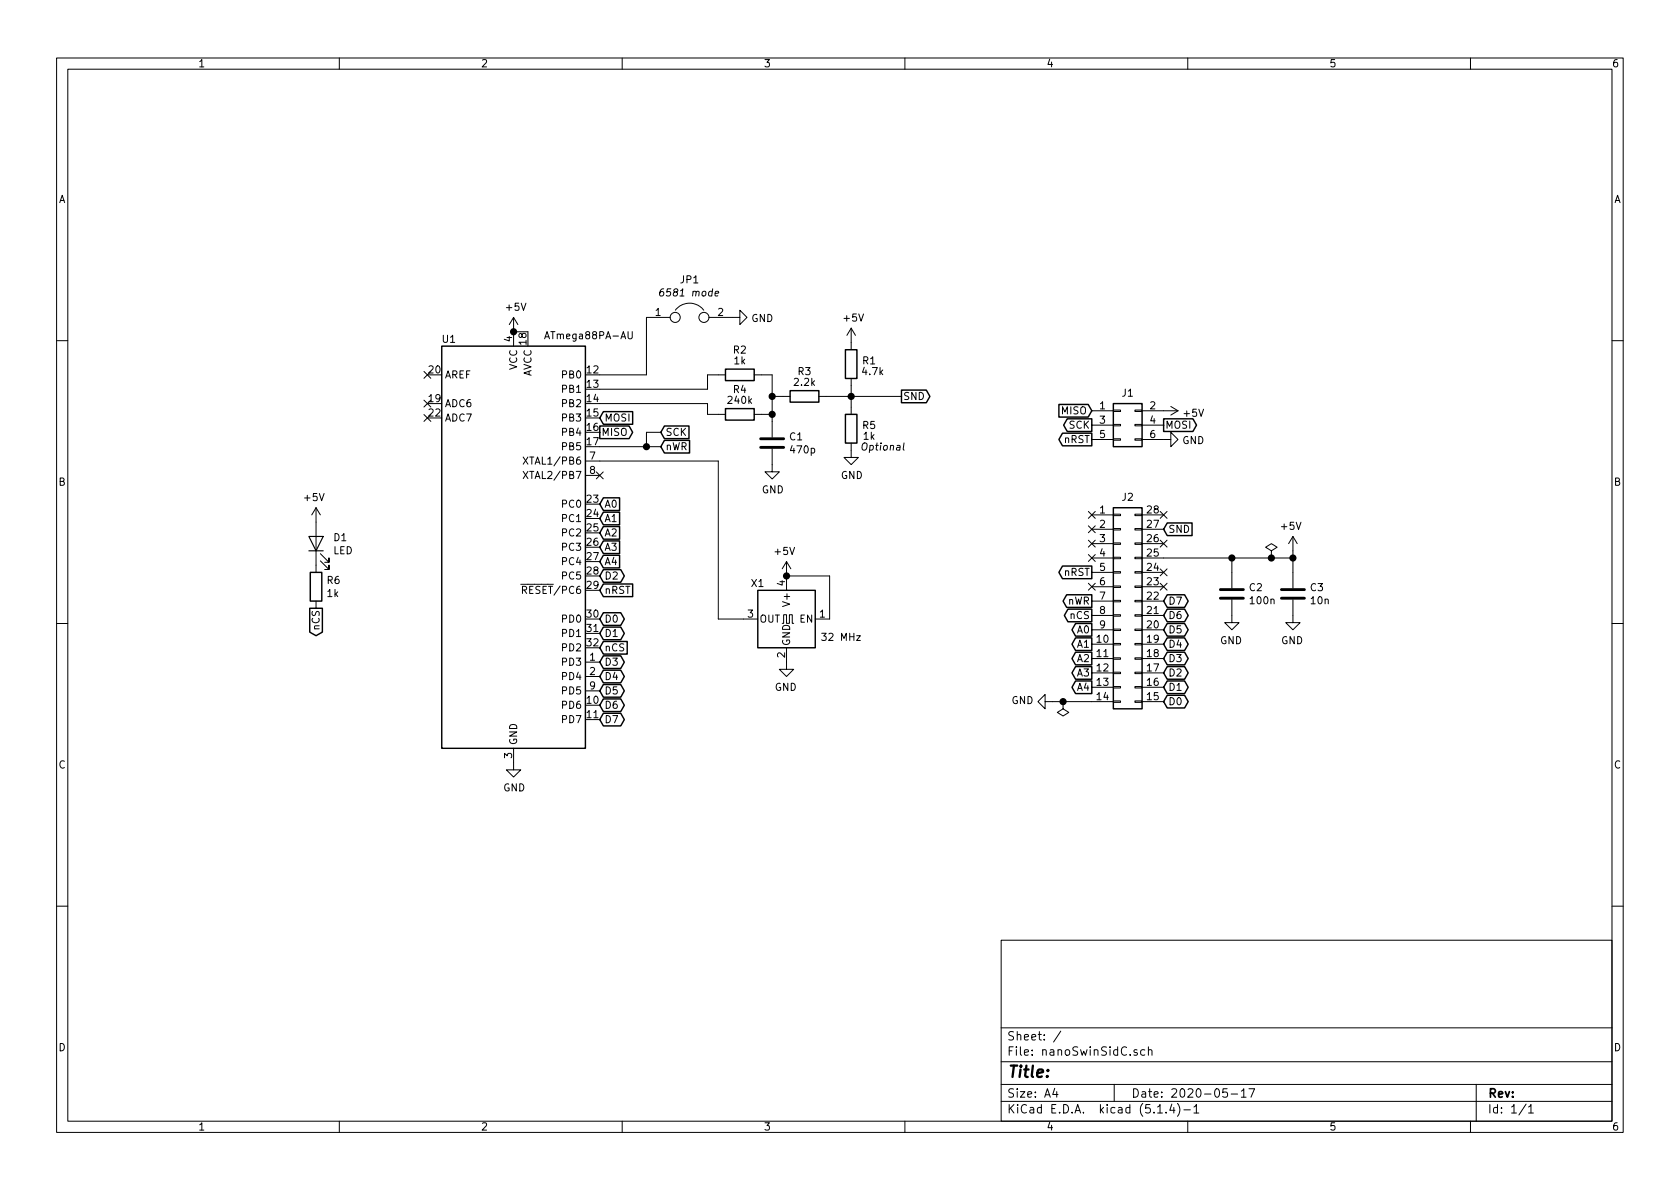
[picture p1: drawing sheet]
EESchema Schematic File Version 4
LIBS:nanoSwinSidC-cache
EELAYER 30 0
EELAYER END
$Descr A4 11693 8268
encoding utf-8
Sheet 1 1
Title ""
Date "2020-05-17"
Rev ""
Comp ""
Comment1 ""
Comment2 ""
Comment3 ""
Comment4 ""
$EndDescr
$Comp
L MCU_Microchip_ATmega:ATmega88PA-AU U1
U 1 1
P 3575 3800
F 0 "U1" H 3125 5250 50  0000 C CNN
F 1 "ATmega88PA-AU" H 4100 5275 50  0000 C CNN
F 2 "Package_QFP:TQFP-32_7x7mm_P0.8mm" H 3575 3800 50  0001 C CIN
F 3 "http://ww1.microchip.com/downloads/en/DeviceDoc/ATmega48PA_88PA_168PA-Data-Sheet-40002011A.pdf" H 3575 3800 50  0001 C CNN
	1    3575 3800
	1    0    0    -1  
$EndComp
Text GLabel 4175 4600 2    50   BiDi ~ 0
D3
Text GLabel 4175 4700 2    50   BiDi ~ 0
D4
Text GLabel 4175 4800 2    50   BiDi ~ 0
D5
Text GLabel 4175 4900 2    50   BiDi ~ 0
D6
Text GLabel 4175 5000 2    50   BiDi ~ 0
D7
Text GLabel 4175 4300 2    50   BiDi ~ 0
D0
Text GLabel 4175 4400 2    50   BiDi ~ 0
D1
Text GLabel 4175 4000 2    50   BiDi ~ 0
D2
$Comp
L power:GND #PWR0101
U 1 1
P 3575 5300
F 0 "#PWR0101" H 3575 5050 50  0001 C CNN
F 1 "GND" H 3580 5127 50  0000 C CNN
F 2 "" H 3575 5300 50  0001 C CNN
F 3 "" H 3575 5300 50  0001 C CNN
	1    3575 5300
	1    0    0    -1  
$EndComp
$Comp
L power:+5V #PWR0102
U 1 1
P 3575 2300
F 0 "#PWR0102" H 3575 2150 50  0001 C CNN
F 1 "+5V" H 3590 2473 50  0000 C CNN
F 2 "" H 3575 2300 50  0001 C CNN
F 3 "" H 3575 2300 50  0001 C CNN
	1    3575 2300
	1    0    0    -1  
$EndComp
Wire Wire Line
	3675 2300 3575 2300
Connection ~ 3575 2300
Text GLabel 4175 4100 2    50   Input ~ 0
nRST
Text GLabel 4175 3900 2    50   Input ~ 0
A4
Text GLabel 4175 3800 2    50   Input ~ 0
A3
Text GLabel 4175 3700 2    50   Input ~ 0
A2
Text GLabel 4175 3600 2    50   Input ~ 0
A1
Text GLabel 4175 3500 2    50   Input ~ 0
A0
Text GLabel 4175 4500 2    50   Input ~ 0
nCS
NoConn ~ 2975 2900
NoConn ~ 2975 2800
NoConn ~ 2975 2600
Text GLabel 4600 3000 2    50   Input ~ 0
SCK
Text GLabel 4175 3000 2    50   Output ~ 0
MISO
Text GLabel 4175 2900 2    50   Input ~ 0
MOSI
NoConn ~ 4175 3300
$Comp
L Oscillator:XO53 X1
U 1 1
P 5475 4300
F 0 "X1" H 5625 4550 50  0000 L CNN
F 1 "32 MHz" H 4950 4175 50  0000 L CNN
F 2 "Oscillator:Oscillator_SMD_EuroQuartz_XO91-4Pin_7.0x5.0mm_HandSoldering" H 6175 3950 50  0001 C CNN
F 3 "http://cdn-reichelt.de/documents/datenblatt/B400/XO53.pdf" H 5375 4300 50  0001 C CNN
	1    5475 4300
	-1   0    0    -1  
$EndComp
$Comp
L power:+5V #PWR0103
U 1 1
P 5475 4000
F 0 "#PWR0103" H 5475 3850 50  0001 C CNN
F 1 "+5V" H 5490 4173 50  0000 C CNN
F 2 "" H 5475 4000 50  0001 C CNN
F 3 "" H 5475 4000 50  0001 C CNN
	1    5475 4000
	-1   0    0    -1  
$EndComp
$Comp
L power:GND #PWR0104
U 1 1
P 5475 4600
F 0 "#PWR0104" H 5475 4350 50  0001 C CNN
F 1 "GND" H 5480 4427 50  0000 C CNN
F 2 "" H 5475 4600 50  0001 C CNN
F 3 "" H 5475 4600 50  0001 C CNN
	1    5475 4600
	-1   0    0    -1  
$EndComp
Wire Wire Line
	5475 4000 5775 4000
Wire Wire Line
	5775 4000 5775 4300
Connection ~ 5475 4000
$Comp
L Connector_Generic:Conn_02x14_Counter_Clockwise J2
U 1 1
P 7800 4175
F 0 "J2" H 7850 4900 50  0000 C CNN
F 1 "Conn_02x14_Counter_Clockwise" H 7850 4901 50  0001 C CNN
F 2 "Package_DIP:DIP-28_W15.24mm" H 7800 4175 50  0001 C CNN
F 3 "~" H 7800 4175 50  0001 C CNN
	1    7800 4175
	1    0    0    -1  
$EndComp
NoConn ~ 7600 3575
NoConn ~ 7600 3675
NoConn ~ 7600 3775
NoConn ~ 7600 3875
Text GLabel 7600 3975 0    50   Output ~ 0
nRST
NoConn ~ 7600 4075
Text GLabel 7600 4175 0    50   Output ~ 0
nWR
$Comp
L Connector_Generic:Conn_02x03_Odd_Even J1
U 1 1
P 7800 2950
F 0 "J1" H 7850 3175 50  0000 C CNN
F 1 "Conn_02x03_Odd_Even" H 7850 3176 50  0001 C CNN
F 2 "Connector_PinHeader_2.54mm:PinHeader_2x03_P2.54mm_Vertical" H 7800 2950 50  0001 C CNN
F 3 "~" H 7800 2950 50  0001 C CNN
	1    7800 2950
	1    0    0    -1  
$EndComp
Text GLabel 7600 2850 0    50   Input ~ 0
MISO
$Comp
L power:+5V #PWR0105
U 1 1
P 8100 2850
F 0 "#PWR0105" H 8100 2700 50  0001 C CNN
F 1 "+5V" V 8115 2978 50  0000 L CNN
F 2 "" H 8100 2850 50  0001 C CNN
F 3 "" H 8100 2850 50  0001 C CNN
	1    8100 2850
	0    1    1    0   
$EndComp
Text GLabel 8100 2950 2    50   Output ~ 0
MOSI
$Comp
L power:GND #PWR0106
U 1 1
P 8100 3050
F 0 "#PWR0106" H 8100 2800 50  0001 C CNN
F 1 "GND" V 8105 2922 50  0000 R CNN
F 2 "" H 8100 3050 50  0001 C CNN
F 3 "" H 8100 3050 50  0001 C CNN
	1    8100 3050
	0    -1   1    0   
$EndComp
Text GLabel 7600 3050 0    50   Output ~ 0
nRST
Text GLabel 7600 2950 0    50   Output ~ 0
SCK
Text GLabel 7600 4375 0    50   Output ~ 0
A0
Text GLabel 7600 4475 0    50   Output ~ 0
A1
Text GLabel 7600 4575 0    50   Output ~ 0
A2
Text GLabel 7600 4675 0    50   Output ~ 0
A3
Text GLabel 7600 4775 0    50   Output ~ 0
A4
$Comp
L power:GND #PWR0107
U 1 1
P 7325 4875
F 0 "#PWR0107" H 7325 4625 50  0001 C CNN
F 1 "GND" V 7330 4747 50  0000 R CNN
F 2 "" H 7325 4875 50  0001 C CNN
F 3 "" H 7325 4875 50  0001 C CNN
	1    7325 4875
	0    1    -1   0   
$EndComp
Text GLabel 8100 4875 2    50   BiDi ~ 0
D0
Text GLabel 8100 4775 2    50   BiDi ~ 0
D1
Text GLabel 8100 4675 2    50   BiDi ~ 0
D2
Text GLabel 8100 4575 2    50   BiDi ~ 0
D3
Text GLabel 8100 4475 2    50   BiDi ~ 0
D4
Text GLabel 8100 4375 2    50   BiDi ~ 0
D5
Text GLabel 8100 4275 2    50   BiDi ~ 0
D6
Text GLabel 8100 4175 2    50   BiDi ~ 0
D7
Text GLabel 7600 4275 0    50   Output ~ 0
nCS
NoConn ~ 8100 4075
NoConn ~ 8100 3975
$Comp
L power:+5V #PWR0108
U 1 1
P 9000 3825
F 0 "#PWR0108" H 9000 3675 50  0001 C CNN
F 1 "+5V" H 9015 3998 50  0000 C CNN
F 2 "" H 9000 3825 50  0001 C CNN
F 3 "" H 9000 3825 50  0001 C CNN
	1    9000 3825
	-1   0    0    -1  
$EndComp
NoConn ~ 8100 3775
NoConn ~ 8100 3575
$Comp
L Device:LED D1
U 1 1
P 2200 3775
F 0 "D1" V 2239 3658 50  0000 R CNN
F 1 "LED" V 2148 3658 50  0000 R CNN
F 2 "LED_SMD:LED_0805_2012Metric_Pad1.15x1.40mm_HandSolder" H 2200 3775 50  0001 C CNN
F 3 "~" H 2200 3775 50  0001 C CNN
	1    2200 3775
	0    -1   -1   0   
$EndComp
Text GLabel 2200 4225 3    50   Output ~ 0
nCS
$Comp
L Device:R R6
U 1 1
P 2200 4075
F 0 "R6" H 2270 4121 50  0000 L CNN
F 1 "1k" H 2270 4030 50  0000 L CNN
F 2 "Resistor_SMD:R_0603_1608Metric_Pad1.05x0.95mm_HandSolder" V 2130 4075 50  0001 C CNN
F 3 "~" H 2200 4075 50  0001 C CNN
	1    2200 4075
	1    0    0    -1  
$EndComp
$Comp
L power:+5V #PWR0109
U 1 1
P 2200 3625
F 0 "#PWR0109" H 2200 3475 50  0001 C CNN
F 1 "+5V" H 2215 3798 50  0000 C CNN
F 2 "" H 2200 3625 50  0001 C CNN
F 3 "" H 2200 3625 50  0001 C CNN
	1    2200 3625
	-1   0    0    -1  
$EndComp
$Comp
L Device:C C2
U 1 1
P 8575 4125
F 0 "C2" H 8690 4171 50  0000 L CNN
F 1 "100n" H 8690 4080 50  0000 L CNN
F 2 "Capacitor_SMD:C_0603_1608Metric_Pad1.05x0.95mm_HandSolder" H 8613 3975 50  0001 C CNN
F 3 "~" H 8575 4125 50  0001 C CNN
	1    8575 4125
	1    0    0    -1  
$EndComp
Wire Wire Line
	8575 3875 8575 3975
$Comp
L power:GND #PWR0110
U 1 1
P 8575 4275
F 0 "#PWR0110" H 8575 4025 50  0001 C CNN
F 1 "GND" H 8580 4102 50  0000 C CNN
F 2 "" H 8575 4275 50  0001 C CNN
F 3 "" H 8575 4275 50  0001 C CNN
	1    8575 4275
	-1   0    0    -1  
$EndComp
Wire Wire Line
	8100 3875 8575 3875
Text GLabel 8100 3675 2    50   Input ~ 0
SND
$Comp
L Device:R R2
U 1 1
P 5150 2600
F 0 "R2" V 4975 2600 50  0000 C CNN
F 1 "1k" V 5050 2600 50  0000 C CNN
F 2 "Resistor_SMD:R_0603_1608Metric_Pad1.05x0.95mm_HandSolder" V 5080 2600 50  0001 C CNN
F 3 "~" H 5150 2600 50  0001 C CNN
	1    5150 2600
	0    1    1    0   
$EndComp
$Comp
L Device:R R4
U 1 1
P 5150 2875
F 0 "R4" V 4975 2875 50  0000 C CNN
F 1 "240k" V 5050 2875 50  0000 C CNN
F 2 "Resistor_SMD:R_0603_1608Metric_Pad1.05x0.95mm_HandSolder" V 5080 2875 50  0001 C CNN
F 3 "~" H 5150 2875 50  0001 C CNN
	1    5150 2875
	0    1    1    0   
$EndComp
Wire Wire Line
	4175 2700 4925 2700
Wire Wire Line
	4925 2700 4925 2600
Wire Wire Line
	4925 2600 5000 2600
Wire Wire Line
	4175 2800 4925 2800
Wire Wire Line
	4925 2800 4925 2875
Wire Wire Line
	4925 2875 5000 2875
$Comp
L Device:C C1
U 1 1
P 5375 3075
F 0 "C1" H 5490 3121 50  0000 L CNN
F 1 "470p" H 5490 3030 50  0000 L CNN
F 2 "Capacitor_SMD:C_0603_1608Metric_Pad1.05x0.95mm_HandSolder" H 5413 2925 50  0001 C CNN
F 3 "~" H 5375 3075 50  0001 C CNN
	1    5375 3075
	1    0    0    -1  
$EndComp
Wire Wire Line
	4175 3200 5000 3200
Wire Wire Line
	5000 3200 5000 4300
Wire Wire Line
	5000 4300 5175 4300
$Comp
L power:GND #PWR0111
U 1 1
P 5375 3225
F 0 "#PWR0111" H 5375 2975 50  0001 C CNN
F 1 "GND" H 5380 3052 50  0000 C CNN
F 2 "" H 5375 3225 50  0001 C CNN
F 3 "" H 5375 3225 50  0001 C CNN
	1    5375 3225
	1    0    0    -1  
$EndComp
Wire Wire Line
	5300 2600 5375 2600
Wire Wire Line
	5375 2600 5375 2750
Wire Wire Line
	5300 2875 5375 2875
Wire Wire Line
	5375 2925 5375 2875
Connection ~ 5375 2875
Wire Wire Line
	5450 2750 5375 2750
Connection ~ 5375 2750
Wire Wire Line
	5375 2750 5375 2875
$Comp
L Device:R R1
U 1 1
P 5925 2525
F 0 "R1" H 6050 2550 50  0000 C CNN
F 1 "4.7k" H 6075 2475 50  0000 C CNN
F 2 "Resistor_SMD:R_0603_1608Metric_Pad1.05x0.95mm_HandSolder" V 5855 2525 50  0001 C CNN
F 3 "~" H 5925 2525 50  0001 C CNN
	1    5925 2525
	1    0    0    -1  
$EndComp
$Comp
L Device:R R5
U 1 1
P 5925 2975
F 0 "R5" H 6050 3000 50  0000 C CNN
F 1 "1k" H 6050 2925 50  0000 C CNN
F 2 "Resistor_SMD:R_0603_1608Metric_Pad1.05x0.95mm_HandSolder" V 5855 2975 50  0001 C CNN
F 3 "~" H 5925 2975 50  0001 C CNN
F 4 "Optional" H 6150 2850 50  0000 C CIN "Note"
	1    5925 2975
	1    0    0    -1  
$EndComp
$Comp
L power:GND #PWR0112
U 1 1
P 5925 3125
F 0 "#PWR0112" H 5925 2875 50  0001 C CNN
F 1 "GND" H 5930 2952 50  0000 C CNN
F 2 "" H 5925 3125 50  0001 C CNN
F 3 "" H 5925 3125 50  0001 C CNN
	1    5925 3125
	1    0    0    -1  
$EndComp
Text GLabel 6275 2750 2    50   Output ~ 0
SND
$Comp
L power:+5V #PWR0113
U 1 1
P 5925 2375
F 0 "#PWR0113" H 5925 2225 50  0001 C CNN
F 1 "+5V" H 5940 2548 50  0000 C CNN
F 2 "" H 5925 2375 50  0001 C CNN
F 3 "" H 5925 2375 50  0001 C CNN
	1    5925 2375
	1    0    0    -1  
$EndComp
Wire Wire Line
	5925 2675 5925 2750
$Comp
L Device:R R3
U 1 1
P 5600 2750
F 0 "R3" V 5425 2750 50  0000 C CNN
F 1 "2.2k" V 5500 2750 50  0000 C CNN
F 2 "Resistor_SMD:R_0603_1608Metric_Pad1.05x0.95mm_HandSolder" V 5530 2750 50  0001 C CNN
F 3 "~" H 5600 2750 50  0001 C CNN
	1    5600 2750
	0    1    1    0   
$EndComp
Wire Wire Line
	5750 2750 5925 2750
Connection ~ 5925 2750
Wire Wire Line
	5925 2750 5925 2825
Wire Wire Line
	5925 2750 6275 2750
$Comp
L Device:C C3
U 1 1
P 9000 4125
F 0 "C3" H 9115 4171 50  0000 L CNN
F 1 "10n" H 9115 4080 50  0000 L CNN
F 2 "Capacitor_SMD:C_0603_1608Metric_Pad1.05x0.95mm_HandSolder" H 9038 3975 50  0001 C CNN
F 3 "~" H 9000 4125 50  0001 C CNN
	1    9000 4125
	1    0    0    -1  
$EndComp
$Comp
L power:GND #PWR0114
U 1 1
P 9000 4275
F 0 "#PWR0114" H 9000 4025 50  0001 C CNN
F 1 "GND" H 9005 4102 50  0000 C CNN
F 2 "" H 9000 4275 50  0001 C CNN
F 3 "" H 9000 4275 50  0001 C CNN
	1    9000 4275
	-1   0    0    -1  
$EndComp
Wire Wire Line
	9000 3825 9000 3875
Wire Wire Line
	8575 3875 8850 3875
Connection ~ 8575 3875
Connection ~ 9000 3875
Wire Wire Line
	9000 3875 9000 3975
Text GLabel 4600 3100 2    50   Input ~ 0
nWR
Wire Wire Line
	4600 3100 4500 3100
Wire Wire Line
	4600 3000 4500 3000
Wire Wire Line
	4500 3000 4500 3100
Connection ~ 4500 3100
Wire Wire Line
	4500 3100 4175 3100
$Comp
L Device:Jumper JP1
U 1 1
P 4800 2200
F 0 "JP1" H 4800 2464 50  0000 C CNN
F 1 "Jumper" H 4800 2373 50  0001 C CNN
F 2 "Connector_PinHeader_2.54mm:PinHeader_1x02_P2.54mm_Horizontal" H 4800 2200 50  0001 C CNN
F 3 "~" H 4800 2200 50  0001 C CNN
F 4 "6581 mode" H 4800 2373 50  0000 C CIN "Desc"
	1    4800 2200
	1    0    0    -1  
$EndComp
$Comp
L power:GND #PWR0115
U 1 1
P 5100 2200
F 0 "#PWR0115" H 5100 1950 50  0001 C CNN
F 1 "GND" V 5105 2072 50  0000 R CNN
F 2 "" H 5100 2200 50  0001 C CNN
F 3 "" H 5100 2200 50  0001 C CNN
	1    5100 2200
	0    -1   1    0   
$EndComp
Wire Wire Line
	4500 2200 4500 2600
Wire Wire Line
	4500 2600 4175 2600
Wire Wire Line
	7325 4875 7400 4875
$Comp
L power:PWR_FLAG #FLG0101
U 1 1
P 7400 4875
F 0 "#FLG0101" H 7400 4950 50  0001 C CNN
F 1 "PWR_FLAG" H 7400 5048 50  0001 C CNN
F 2 "" H 7400 4875 50  0001 C CNN
F 3 "~" H 7400 4875 50  0001 C CNN
	1    7400 4875
	-1   0    0    1   
$EndComp
Connection ~ 7400 4875
Wire Wire Line
	7400 4875 7600 4875
$Comp
L power:PWR_FLAG #FLG0102
U 1 1
P 8850 3875
F 0 "#FLG0102" H 8850 3950 50  0001 C CNN
F 1 "PWR_FLAG" H 8850 4048 50  0001 C CNN
F 2 "" H 8850 3875 50  0001 C CNN
F 3 "~" H 8850 3875 50  0001 C CNN
	1    8850 3875
	1    0    0    -1  
$EndComp
Connection ~ 8850 3875
Wire Wire Line
	8850 3875 9000 3875
$EndSCHEMATC
